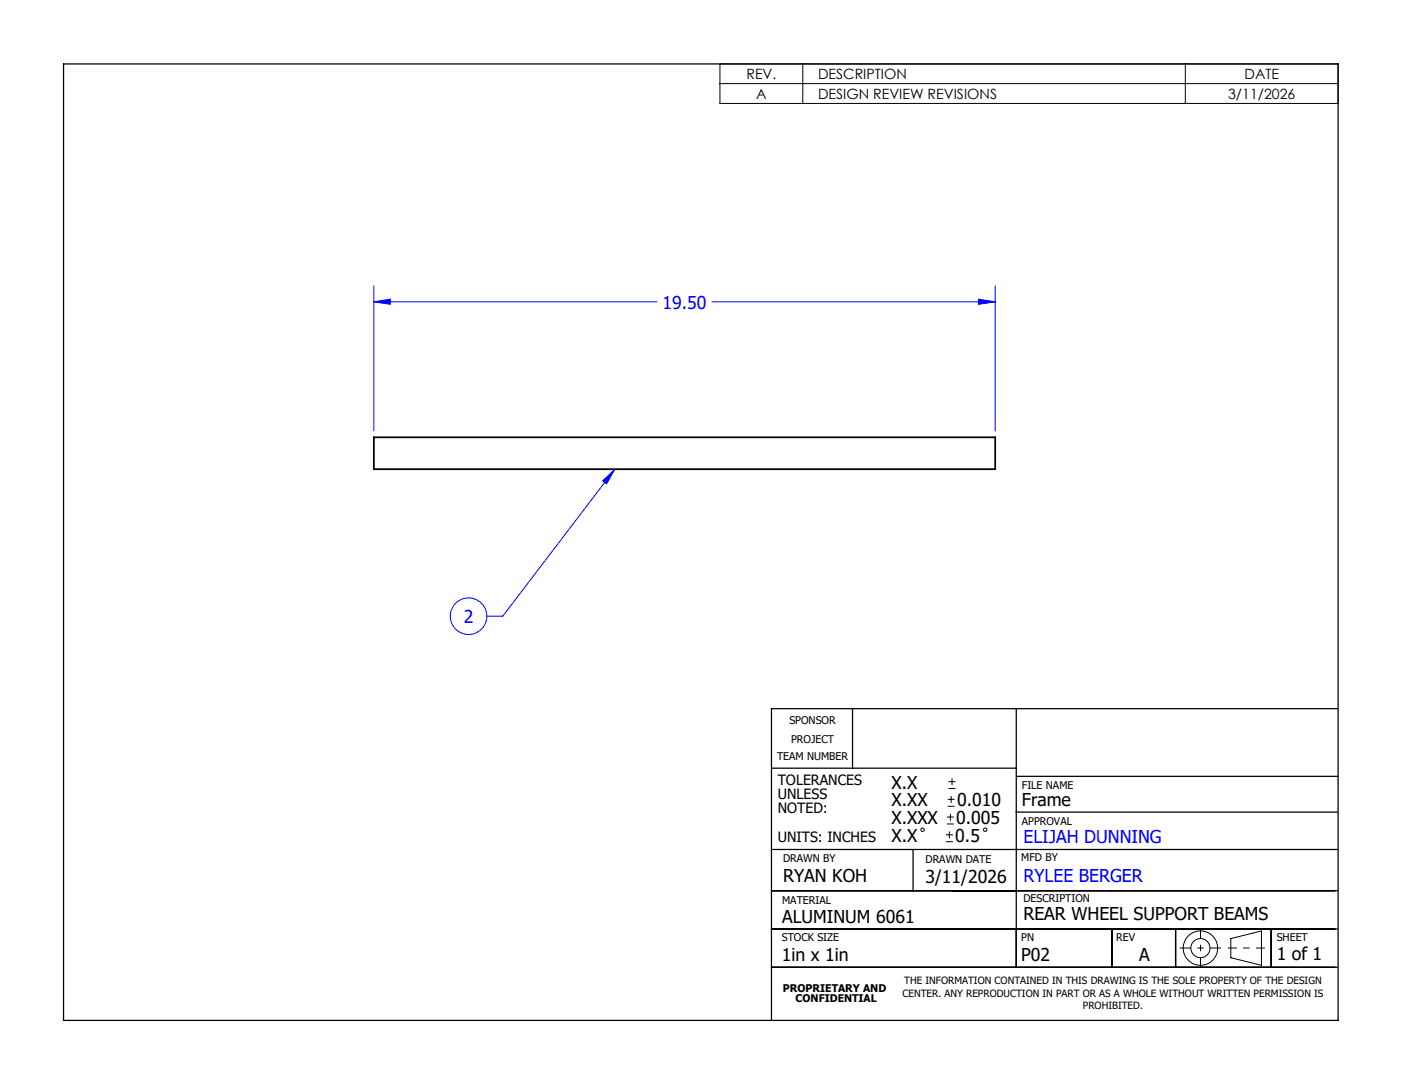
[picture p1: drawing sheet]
<svg xmlns="http://www.w3.org/2000/svg" width="279mm" height="216mm" viewBox="0 0 279 216" stroke-linecap="round" stroke-linejoin="round" font-family="sans-serif">
<path d="M74.5 87.1h123.8v6.4h-123.8z" fill="none" stroke="#000" stroke-width=".35"/>
<g fill="none" stroke="#000" stroke-width=".2">
<path d="M143.5 12.7h123.2v7.9h-123.2zM143.5 16.7h123.2M160 12.7v7.9M236.2 12.7v7.9M188.9 159.2h1.3M189 157.1h1.4M189 155.7h1.4M189.5 158.5v1.4M189.7 155v1.4M188.5 167.6h1.4M188.5 166.3h1.4M188.7 164.1h1.4"/>
<path d="M188.7 162.7h1.4M188.9 160.6h1.3M189.2 165.6v1.4M189.4 162.1v1.3M245.3 186.9l6.1-1.5v6.9l-6.1-1.6z"/>
<circle cx="183.8" cy="165.3" r=".34"/>
<circle cx="196.3" cy="165.3" r=".34"/>
<circle cx="239.2" cy="188.8" r="3.4"/>
<circle cx="239.2" cy="188.8" r="1.9"/>
</g>
<g fill="none" stroke="#00f" stroke-width=".2">
<path d="M74.5 56.9v28.9M195 59.6l3.3 .5-3.3 .5zM198.3 56.9v28.9M74.5 60.1l3.3-.5v1zM74.5 60.1h56.4M141.9 60.1h56.4M120.1 95.8l2.4-2.3-1.6 2.9zM122.5 93.5l-22.3 29.2h-3.2"/>
<circle cx="93.4" cy="122.7" r="3.6"/>
</g>
<path d="M235.1 188.8h8.3" fill="none" stroke="#000" stroke-width=".2" stroke-dasharray="15.2 1.3 1.3 1.3" stroke-dashoffset="13" stroke-linecap="butt"/>
<path d="M239.2 185v7.6" fill="none" stroke="#000" stroke-width=".2" stroke-dasharray="15.2 1.3 1.3 1.3" stroke-dashoffset="13.3" stroke-linecap="butt"/>
<path d="M244.7 188.8h7.4" fill="none" stroke="#000" stroke-width=".2" stroke-dasharray="15.2 1.3 1.3 1.3" stroke-dashoffset="13.4" stroke-linecap="butt"/>
<g fill="none" stroke="#000" stroke-width=".25">
<path d="M12.7 12.7h254v190.5h-254zM153.7 153h48.8M169.9 141.1v11.9M202.5 141.1v51.6M202.6 154.6h64M266.5 141.1h-112.8v62.1M153.7 177.4h112.8M153.7 169.2h112.8M182 169.2v8.2M202.5 161.7h64M153.7 192.7h112.8M153.7 185h112.8"/>
<path d="M221.6 185v7.7M234.3 185v7.7M253.3 185v7.7"/>
</g>
<path d="M74.5 60.1l3.3-.5v1zM195 59.6l3.3 .5-3.3 .5zM120.1 95.8l2.4-2.3-1.6 2.9z" fill="#00f"/>
<g font-size="3.5" fill="#00f">
<text x="132" y="61.5">19.50</text>
<text x="92.4" y="124">2</text>
<text x="204" y="168">ELIJAH DUNNING</text>
<text x="204" y="175.7">RYLEE BERGER</text>
</g>
<g font-size="3.5">
<text x="177.7" y="157.1">X.X</text>
<text x="177.7" y="160.6">X.XX</text>
<text x="190.7" y="160.6">0.010</text>
<text x="203.6" y="160.6">Frame</text>
<text x="177.7" y="164.1">X.XXX</text>
<text x="177.7" y="167.6">X.X</text>
<text x="190.4" y="167.6">0.5</text>
<text x="190.6" y="164.1">0.005</text>
<text x="156.1" y="175.7">RYAN KOH</text>
<text x="184.4" y="175.8">3/11/2026</text>
<text x="155.9" y="183.8">ALUMINUM 6061</text>
<text x="204" y="183.3">REAR WHEEL SUPPORT BEAMS</text>
<text x="155.8" y="191.4">1in x 1in</text>
<text x="203.5" y="191.3">P02</text>
<text x="227" y="191.4">A</text>
<text x="254.4" y="191.3">1 of 1</text>
</g>
<g font-size="2.8">
<text x="148.8" y="15.7">REV.</text>
<text x="163" y="15.7">DESCRIPTION</text>
<text x="248" y="15.7">DATE</text>
<text x="150.7" y="19.7">A</text>
<text x="163" y="19.7">DESIGN REVIEW REVISIONS</text>
<text x="244.8" y="19.7">3/11/2026</text>
<text x="155" y="156.3">TOLERANCES</text>
<text x="155" y="159.2">UNLESS</text>
<text x="155" y="162">NOTED:</text>
<text x="155" y="167.6">UNITS: INCHES</text>
</g>
<g font-size="2.1">
<text x="157.3" y="144.2">SPONSOR</text>
<text x="157.7" y="148">PROJECT</text>
<text x="154.8" y="151.5">TEAM NUMBER</text>
<text x="203.6" y="157.1">FILE NAME</text>
<text x="203.6" y="164.4">APPROVAL</text>
<text x="156.1" y="171.7">DRAWN BY</text>
<text x="184.4" y="171.9">DRAWN DATE</text>
<text x="203.5" y="171.5">MFD BY</text>
<text x="204" y="179.6">DESCRIPTION</text>
<text x="155.9" y="180.1">MATERIAL</text>
<text x="155.8" y="187.5">STOCK SIZE</text>
<text x="203.5" y="187.4">PN</text>
<text x="222.5" y="187.4">REV</text>
<text x="254.4" y="187.4">SHEET</text>
<text x="156" y="197.5">PROPRIETARY AND</text>
<text x="158.6" y="199.6">CONFIDENTIAL</text>
</g>
<g font-size="2">
<text x="180.2" y="196">THE INFORMATION CONTAINED IN THIS DRAWING IS THE SOLE PROPERTY OF THE DESIGN</text>
<text x="179.8" y="198.5">CENTER. ANY REPRODUCTION IN PART OR AS A WHOLE WITHOUT WRITTEN PERMISSION IS</text>
<text x="215.8" y="201">PROHIBITED.</text>
</g>
</svg>
